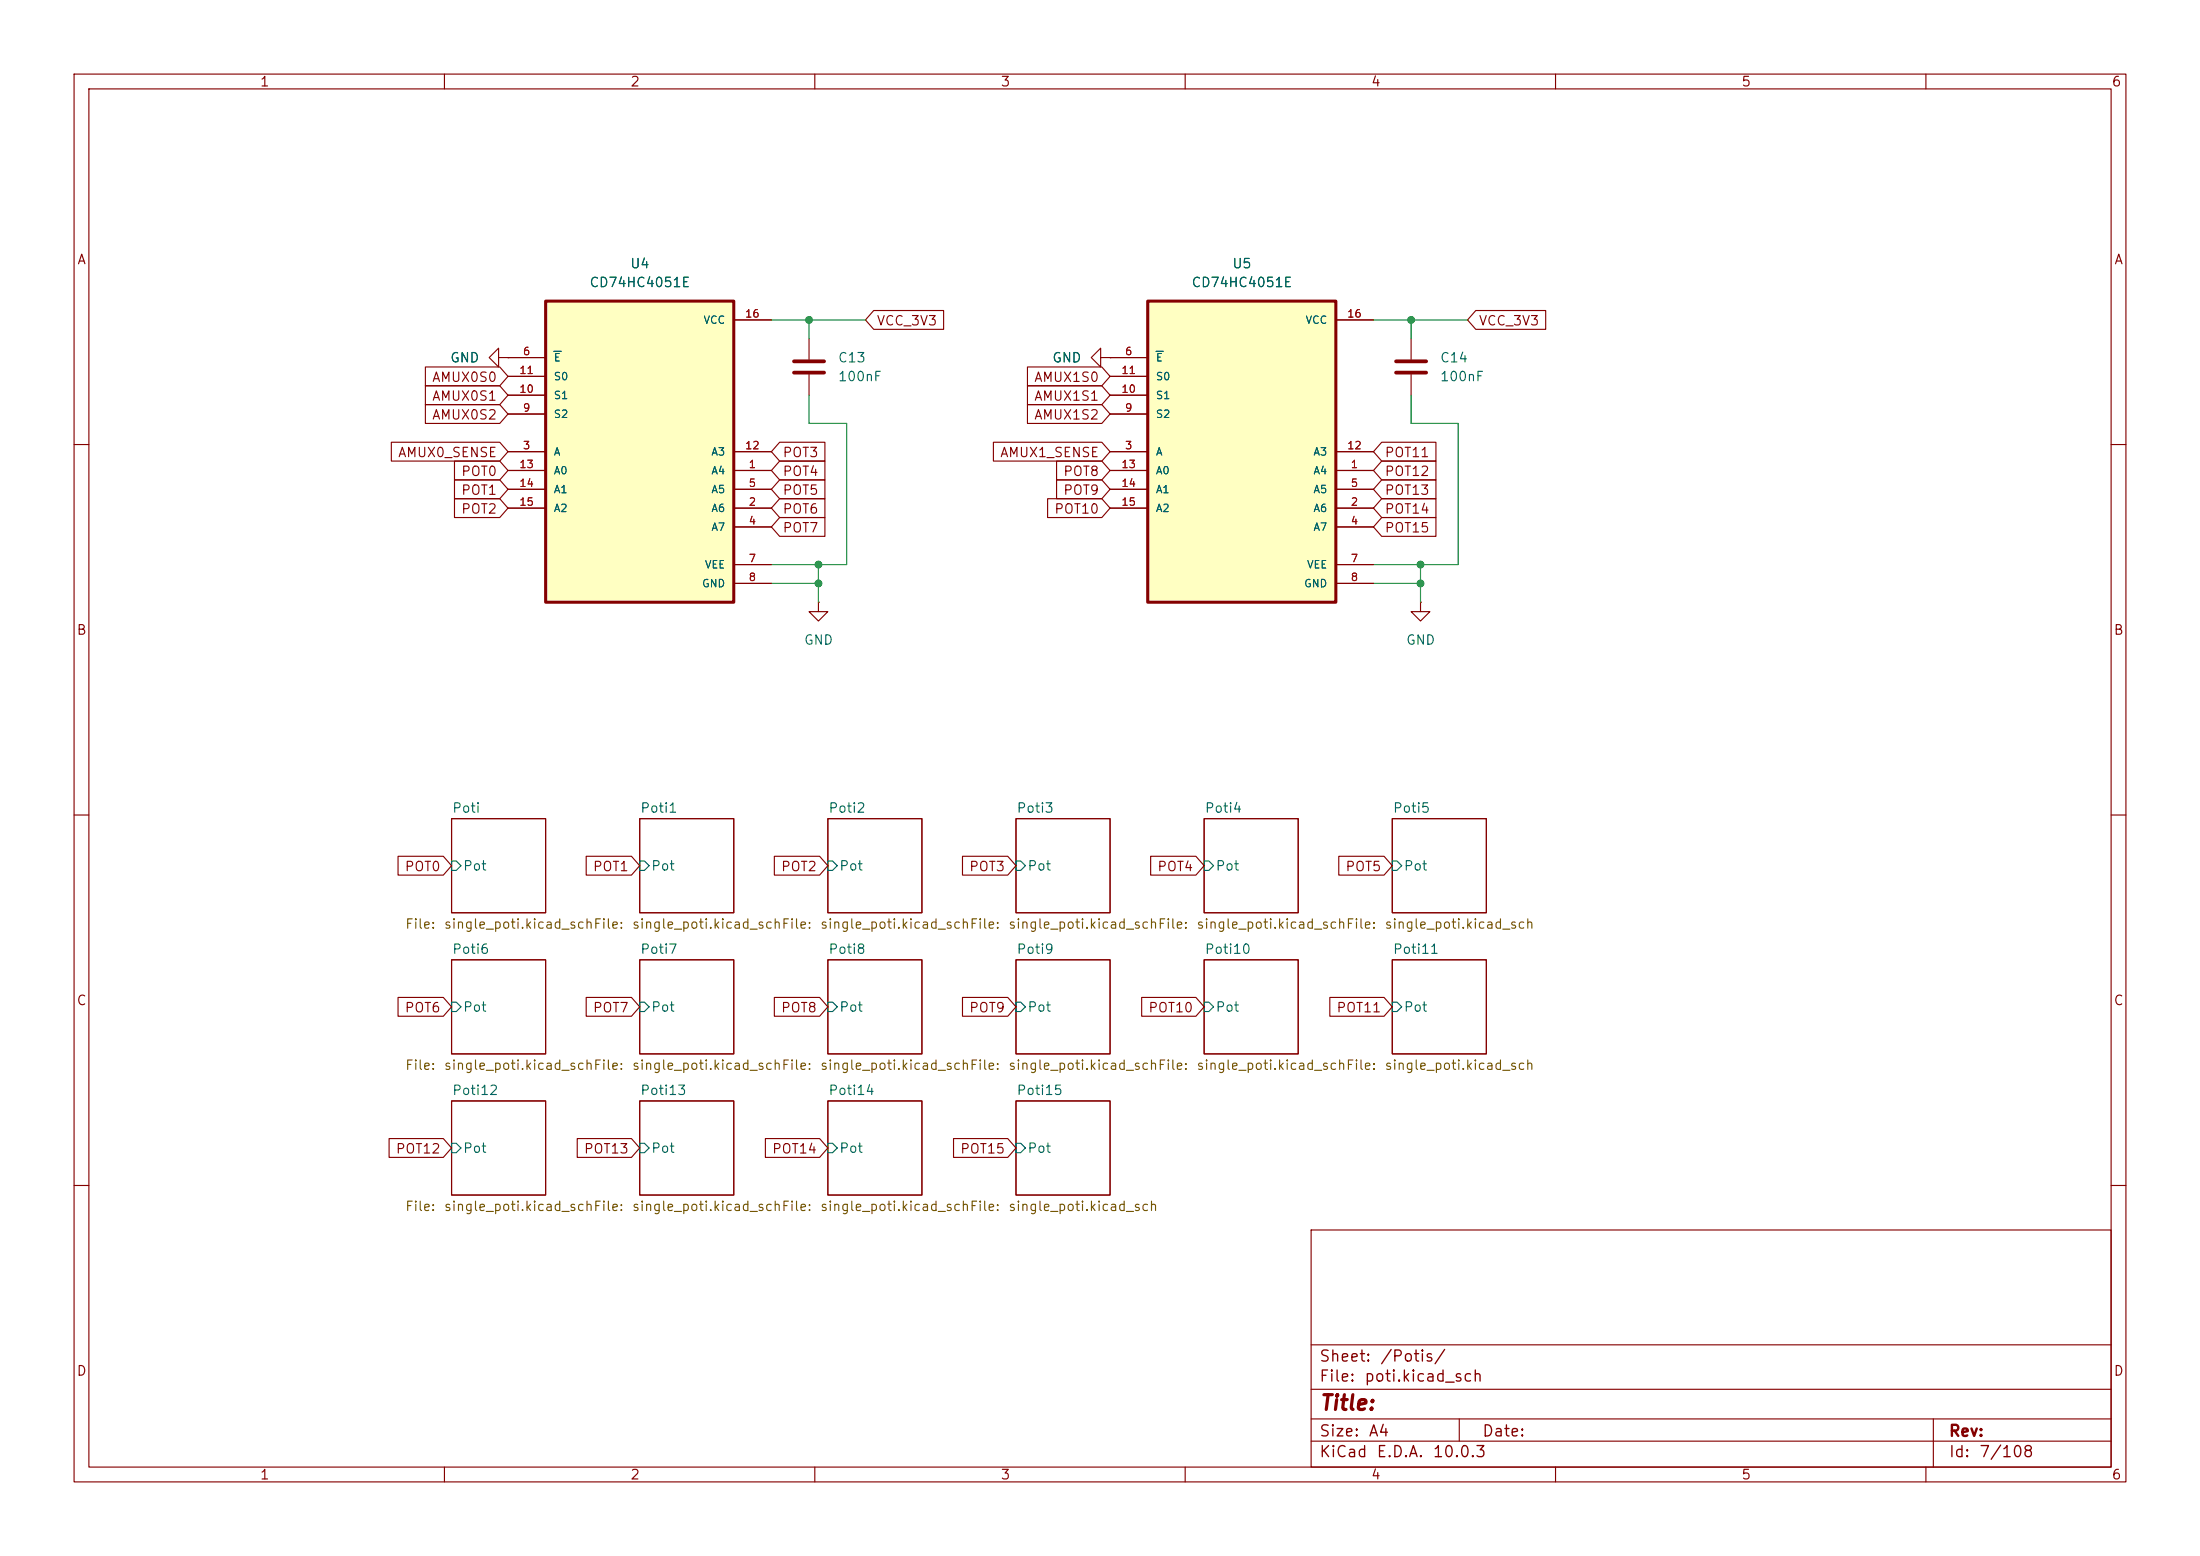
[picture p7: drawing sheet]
(kicad_sch
 (version 20260306)
 (generator "eeschema")
 (generator_version "10.0")
 (paper "A4")
 (lib_symbols
  (symbol "CD74HC4051E:CD74HC4051E"
   (pin_names
    (offset 1.016)) (exclude_from_sim no) (in_bom yes) (on_board yes)
   (in_pos_files yes)
   (duplicate_pin_numbers_are_jumpers no)
   (property "Reference" "U" (at -12.7 21.32 0) (show_name no) (do_not_autoplace no) (effects (font (size 1.27 1.27)) (justify left bottom)))
   (property "Value" "CD74HC4051E" (at -12.7 -24.32 0) (show_name no) (do_not_autoplace no) (effects (font (size 1.27 1.27)) (justify left bottom)))
   (property "Footprint" "CD74HC4051E:DIP794W45P254L1969H508Q16" (at 0 0 0) (show_name no) (do_not_autoplace no) (hide yes) (effects (font (size 1.27 1.27)) (justify bottom)))
   (property "Datasheet" "" (at 0 0 0) (show_name no) (do_not_autoplace no) (hide yes) (effects (font (size 1.27 1.27))))
   (property "Description" "5-V, 8:1, 1-channel analog mutliplexer" (at 0 0 0) (show_name no) (do_not_autoplace no) (hide yes) (effects (font (size 1.27 1.27)) (justify bottom)))
   (property "MF" "Texas Instruments" (at 0 0 0) (show_name no) (do_not_autoplace no) (hide yes) (effects (font (size 1.27 1.27)) (justify bottom)))
   (property "Package" "PDIP-16 Texas Instruments" (at 0 0 0) (show_name no) (do_not_autoplace no) (hide yes) (effects (font (size 1.27 1.27)) (justify bottom)))
   (property "Price" "None" (at 0 0 0) (show_name no) (do_not_autoplace no) (hide yes) (effects (font (size 1.27 1.27)) (justify bottom)))
   (property "SnapEDA_Link" "https://www.snapeda.com/parts/CD74HC4051E/Texas+Instruments/view-part/?ref=snap" (at 0 0 0) (show_name no) (do_not_autoplace no) (hide yes) (effects (font (size 1.27 1.27)) (justify bottom)))
   (property "MP" "CD74HC4051E" (at 0 0 0) (show_name no) (do_not_autoplace no) (hide yes) (effects (font (size 1.27 1.27)) (justify bottom)))
   (property "Availability" "In Stock" (at 0 0 0) (show_name no) (do_not_autoplace no) (hide yes) (effects (font (size 1.27 1.27)) (justify bottom)))
   (property "Check_prices" "https://www.snapeda.com/parts/CD74HC4051E/Texas+Instruments/view-part/?ref=eda" (at 0 0 0) (show_name no) (do_not_autoplace no) (hide yes) (effects (font (size 1.27 1.27)) (justify bottom)))
   (symbol "CD74HC4051E_0_0"
    (rectangle (start -12.7 -20.32) (end 12.7 20.32) (stroke (width 0.41) (type default)) (fill (type background)))
    (pin bidirectional line (at 17.78 -2.54 180) (length 5.08) (name "A4" (effects (font (size 1.016 1.016)))) (number "1" (effects (font (size 1.016 1.016)))))
    (pin bidirectional line (at 17.78 -7.62 180) (length 5.08) (name "A6" (effects (font (size 1.016 1.016)))) (number "2" (effects (font (size 1.016 1.016)))))
    (pin bidirectional line (at -17.78 0 0) (length 5.08) (name "A" (effects (font (size 1.016 1.016)))) (number "3" (effects (font (size 1.016 1.016)))))
    (pin bidirectional line (at 17.78 -10.16 180) (length 5.08) (name "A7" (effects (font (size 1.016 1.016)))) (number "4" (effects (font (size 1.016 1.016)))))
    (pin bidirectional line (at 17.78 -5.08 180) (length 5.08) (name "A5" (effects (font (size 1.016 1.016)))) (number "5" (effects (font (size 1.016 1.016)))))
    (pin input line (at -17.78 12.7 0) (length 5.08) (name "~{E}" (effects (font (size 1.016 1.016)))) (number "6" (effects (font (size 1.016 1.016)))))
    (pin power_in line (at 17.78 -15.24 180) (length 5.08) (name "VEE" (effects (font (size 1.016 1.016)))) (number "7" (effects (font (size 1.016 1.016)))))
    (pin power_in line (at 17.78 -17.78 180) (length 5.08) (name "GND" (effects (font (size 1.016 1.016)))) (number "8" (effects (font (size 1.016 1.016)))))
    (pin input line (at -17.78 5.08 0) (length 5.08) (name "S2" (effects (font (size 1.016 1.016)))) (number "9" (effects (font (size 1.016 1.016)))))
    (pin input line (at -17.78 7.62 0) (length 5.08) (name "S1" (effects (font (size 1.016 1.016)))) (number "10" (effects (font (size 1.016 1.016)))))
    (pin input line (at -17.78 10.16 0) (length 5.08) (name "S0" (effects (font (size 1.016 1.016)))) (number "11" (effects (font (size 1.016 1.016)))))
    (pin bidirectional line (at 17.78 0 180) (length 5.08) (name "A3" (effects (font (size 1.016 1.016)))) (number "12" (effects (font (size 1.016 1.016)))))
    (pin bidirectional line (at -17.78 -2.54 0) (length 5.08) (name "A0" (effects (font (size 1.016 1.016)))) (number "13" (effects (font (size 1.016 1.016)))))
    (pin bidirectional line (at -17.78 -5.08 0) (length 5.08) (name "A1" (effects (font (size 1.016 1.016)))) (number "14" (effects (font (size 1.016 1.016)))))
    (pin bidirectional line (at -17.78 -7.62 0) (length 5.08) (name "A2" (effects (font (size 1.016 1.016)))) (number "15" (effects (font (size 1.016 1.016)))))
    (pin power_in line (at 17.78 17.78 180) (length 5.08) (name "VCC" (effects (font (size 1.016 1.016)))) (number "16" (effects (font (size 1.016 1.016))))))
   (embedded_fonts no))
  (symbol "Device:C"
   (pin_numbers (hide yes))
   (pin_names
    (offset 0.254)) (exclude_from_sim no) (in_bom yes) (on_board yes)
   (in_pos_files yes)
   (duplicate_pin_numbers_are_jumpers no)
   (property "Reference" "C" (at 0.635 2.54 0) (show_name no) (do_not_autoplace no) (effects (font (size 1.27 1.27)) (justify left)))
   (property "Value" "C" (at 0.635 -2.54 0) (show_name no) (do_not_autoplace no) (effects (font (size 1.27 1.27)) (justify left)))
   (property "Footprint" "" (at 0.9652 -3.81 0) (show_name no) (do_not_autoplace no) (hide yes) (effects (font (size 1.27 1.27))))
   (property "Datasheet" "" (at 0 0 0) (show_name no) (do_not_autoplace no) (hide yes) (effects (font (size 1.27 1.27))))
   (property "Description" "Unpolarized capacitor" (at 0 0 0) (show_name no) (do_not_autoplace no) (hide yes) (effects (font (size 1.27 1.27))))
   (symbol "C_0_1"
    (polyline (pts (xy -2.032 0.762) (xy 2.032 0.762)) (stroke (width 0.508) (type default)) (fill (type none)))
    (polyline (pts (xy -2.032 -0.762) (xy 2.032 -0.762)) (stroke (width 0.508) (type default)) (fill (type none))))
   (symbol "C_1_1"
    (pin passive line (at 0 3.81 270) (length 2.794) (name "" (effects (font (size 1.27 1.27)))) (number "1" (effects (font (size 1.27 1.27)))))
    (pin passive line (at 0 -3.81 90) (length 2.794) (name "" (effects (font (size 1.27 1.27)))) (number "2" (effects (font (size 1.27 1.27))))))
   (embedded_fonts no))
  (symbol "power:GND"
   (power global)
   (pin_numbers (hide yes))
   (pin_names
    (offset 0) (hide yes)) (exclude_from_sim no) (in_bom yes) (on_board yes)
   (in_pos_files yes)
   (duplicate_pin_numbers_are_jumpers no)
   (property "Reference" "#PWR" (at 0 -6.35 0) (show_name no) (do_not_autoplace no) (hide yes) (effects (font (size 1.27 1.27))))
   (property "Value" "GND" (at 0 -3.81 0) (show_name no) (do_not_autoplace no) (effects (font (size 1.27 1.27))))
   (property "Footprint" "" (at 0 0 0) (show_name no) (do_not_autoplace no) (hide yes) (effects (font (size 1.27 1.27))))
   (property "Datasheet" "" (at 0 0 0) (show_name no) (do_not_autoplace no) (hide yes) (effects (font (size 1.27 1.27))))
   (property "Description" "Power symbol creates a global label with name \"GND\" , ground" (at 0 0 0) (show_name no) (do_not_autoplace no) (hide yes) (effects (font (size 1.27 1.27))))
   (symbol "GND_0_1"
    (polyline (pts (xy 0 0) (xy 0 -1.27) (xy 1.27 -1.27) (xy 0 -2.54) (xy -1.27 -1.27) (xy 0 -1.27)) (stroke (width 0) (type default)) (fill (type none))))
   (symbol "GND_1_1"
    (pin power_in line (at 0 0 270) (length 0) (name "" (effects (font (size 1.27 1.27)))) (number "1" (effects (font (size 1.27 1.27))))))
   (embedded_fonts no)))
 (junction
  (at 190.5 43.18)
  (diameter 0)
  (color 0 0 0 0))
 (junction
  (at 110.49 78.74)
  (diameter 0)
  (color 0 0 0 0))
 (junction
  (at 191.77 76.2)
  (diameter 0)
  (color 0 0 0 0))
 (junction
  (at 109.22 43.18)
  (diameter 0)
  (color 0 0 0 0))
 (junction
  (at 110.49 76.2)
  (diameter 0)
  (color 0 0 0 0))
 (junction
  (at 191.77 78.74)
  (diameter 0)
  (color 0 0 0 0))
 (wire
  (pts (xy 110.49 81.28) (xy 110.49 78.74))
  (stroke (width 0) (type default)))
 (wire
  (pts (xy 190.5 43.18) (xy 190.5 45.72))
  (stroke (width 0) (type default)))
 (wire
  (pts (xy 109.22 57.15) (xy 114.3 57.15))
  (stroke (width 0) (type default)))
 (wire
  (pts (xy 198.12 43.18) (xy 190.5 43.18))
  (stroke (width 0) (type default)))
 (wire
  (pts (xy 190.5 53.34) (xy 190.5 57.15))
  (stroke (width 0) (type default)))
 (wire
  (pts (xy 185.42 78.74) (xy 191.77 78.74))
  (stroke (width 0) (type default)))
 (wire
  (pts (xy 110.49 78.74) (xy 110.49 76.2))
  (stroke (width 0) (type default)))
 (wire
  (pts (xy 116.84 43.18) (xy 109.22 43.18))
  (stroke (width 0) (type default)))
 (wire
  (pts (xy 190.5 43.18) (xy 185.42 43.18))
  (stroke (width 0) (type default)))
 (wire
  (pts (xy 110.49 76.2) (xy 114.3 76.2))
  (stroke (width 0) (type default)))
 (wire
  (pts (xy 109.22 43.18) (xy 104.14 43.18))
  (stroke (width 0) (type default)))
 (wire
  (pts (xy 185.42 76.2) (xy 191.77 76.2))
  (stroke (width 0) (type default)))
 (wire
  (pts (xy 196.85 76.2) (xy 191.77 76.2))
  (stroke (width 0) (type default)))
 (wire
  (pts (xy 190.5 57.15) (xy 196.85 57.15))
  (stroke (width 0) (type default)))
 (wire
  (pts (xy 191.77 78.74) (xy 191.77 76.2))
  (stroke (width 0) (type default)))
 (wire
  (pts (xy 196.85 57.15) (xy 196.85 76.2))
  (stroke (width 0) (type default)))
 (wire
  (pts (xy 104.14 76.2) (xy 110.49 76.2))
  (stroke (width 0) (type default)))
 (wire
  (pts (xy 104.14 78.74) (xy 110.49 78.74))
  (stroke (width 0) (type default)))
 (wire
  (pts (xy 191.77 81.28) (xy 191.77 78.74))
  (stroke (width 0) (type default)))
 (wire
  (pts (xy 109.22 53.34) (xy 109.22 57.15))
  (stroke (width 0) (type default)))
 (wire
  (pts (xy 109.22 45.72) (xy 109.22 43.18))
  (stroke (width 0) (type default)))
 (wire
  (pts (xy 114.3 57.15) (xy 114.3 76.2))
  (stroke (width 0) (type default)))
 (global_label "POT14"
  (shape input)
  (at 185.42 68.58 0)
  (fields_autoplaced yes)
  (effects (font (size 1.27 1.27)) (justify left))
  (property "Intersheetrefs" "${INTERSHEET_REFS}" (at 194.3923 68.58 0) (hide yes) (show_name no) (do_not_autoplace no) (effects (font (size 1.27 1.27)) (justify left))))
 (global_label "POT6"
  (shape input)
  (at 104.14 68.58 0)
  (fields_autoplaced yes)
  (effects (font (size 1.27 1.27)) (justify left))
  (property "Intersheetrefs" "${INTERSHEET_REFS}" (at 111.9028 68.58 0) (hide yes) (show_name no) (do_not_autoplace no) (effects (font (size 1.27 1.27)) (justify left))))
 (global_label "POT8"
  (shape input)
  (at 111.76 135.89 180)
  (fields_autoplaced yes)
  (effects (font (size 1.27 1.27)) (justify right))
  (property "Intersheetrefs" "${INTERSHEET_REFS}" (at 103.9972 135.89 0) (hide yes) (show_name no) (do_not_autoplace no) (effects (font (size 1.27 1.27)) (justify right))))
 (global_label "POT14"
  (shape input)
  (at 111.76 154.94 180)
  (fields_autoplaced yes)
  (effects (font (size 1.27 1.27)) (justify right))
  (property "Intersheetrefs" "${INTERSHEET_REFS}" (at 102.7877 154.94 0) (hide yes) (show_name no) (do_not_autoplace no) (effects (font (size 1.27 1.27)) (justify right))))
 (global_label "POT7"
  (shape input)
  (at 86.36 135.89 180)
  (fields_autoplaced yes)
  (effects (font (size 1.27 1.27)) (justify right))
  (property "Intersheetrefs" "${INTERSHEET_REFS}" (at 78.5972 135.89 0) (hide yes) (show_name no) (do_not_autoplace no) (effects (font (size 1.27 1.27)) (justify right))))
 (global_label "POT3"
  (shape input)
  (at 137.16 116.84 180)
  (fields_autoplaced yes)
  (effects (font (size 1.27 1.27)) (justify right))
  (property "Intersheetrefs" "${INTERSHEET_REFS}" (at 129.3972 116.84 0) (hide yes) (show_name no) (do_not_autoplace no) (effects (font (size 1.27 1.27)) (justify right))))
 (global_label "POT0"
  (shape input)
  (at 68.58 63.5 180)
  (fields_autoplaced yes)
  (effects (font (size 1.27 1.27)) (justify right))
  (property "Intersheetrefs" "${INTERSHEET_REFS}" (at 60.8172 63.5 0) (hide yes) (show_name no) (do_not_autoplace no) (effects (font (size 1.27 1.27)) (justify right))))
 (global_label "POT7"
  (shape input)
  (at 104.14 71.12 0)
  (fields_autoplaced yes)
  (effects (font (size 1.27 1.27)) (justify left))
  (property "Intersheetrefs" "${INTERSHEET_REFS}" (at 111.9028 71.12 0) (hide yes) (show_name no) (do_not_autoplace no) (effects (font (size 1.27 1.27)) (justify left))))
 (global_label "POT10"
  (shape input)
  (at 149.86 68.58 180)
  (fields_autoplaced yes)
  (effects (font (size 1.27 1.27)) (justify right))
  (property "Intersheetrefs" "${INTERSHEET_REFS}" (at 140.8877 68.58 0) (hide yes) (show_name no) (do_not_autoplace no) (effects (font (size 1.27 1.27)) (justify right))))
 (global_label "POT15"
  (shape input)
  (at 185.42 71.12 0)
  (fields_autoplaced yes)
  (effects (font (size 1.27 1.27)) (justify left))
  (property "Intersheetrefs" "${INTERSHEET_REFS}" (at 194.3923 71.12 0) (hide yes) (show_name no) (do_not_autoplace no) (effects (font (size 1.27 1.27)) (justify left))))
 (global_label "AMUX1S1"
  (shape input)
  (at 149.86 53.34 180)
  (fields_autoplaced yes)
  (effects (font (size 1.27 1.27)) (justify right))
  (property "Intersheetrefs" "${INTERSHEET_REFS}" (at 138.1663 53.34 0) (hide yes) (show_name no) (do_not_autoplace no) (effects (font (size 1.27 1.27)) (justify right))))
 (global_label "AMUX1S0"
  (shape input)
  (at 149.86 50.8 180)
  (fields_autoplaced yes)
  (effects (font (size 1.27 1.27)) (justify right))
  (property "Intersheetrefs" "${INTERSHEET_REFS}" (at 138.1663 50.8 0) (hide yes) (show_name no) (do_not_autoplace no) (effects (font (size 1.27 1.27)) (justify right))))
 (global_label "POT3"
  (shape input)
  (at 104.14 60.96 0)
  (fields_autoplaced yes)
  (effects (font (size 1.27 1.27)) (justify left))
  (property "Intersheetrefs" "${INTERSHEET_REFS}" (at 111.9028 60.96 0) (hide yes) (show_name no) (do_not_autoplace no) (effects (font (size 1.27 1.27)) (justify left))))
 (global_label "POT9"
  (shape input)
  (at 137.16 135.89 180)
  (fields_autoplaced yes)
  (effects (font (size 1.27 1.27)) (justify right))
  (property "Intersheetrefs" "${INTERSHEET_REFS}" (at 129.3972 135.89 0) (hide yes) (show_name no) (do_not_autoplace no) (effects (font (size 1.27 1.27)) (justify right))))
 (global_label "AMUX0S2"
  (shape input)
  (at 68.58 55.88 180)
  (fields_autoplaced yes)
  (effects (font (size 1.27 1.27)) (justify right))
  (property "Intersheetrefs" "${INTERSHEET_REFS}" (at 56.8863 55.88 0) (hide yes) (show_name no) (do_not_autoplace no) (effects (font (size 1.27 1.27)) (justify right))))
 (global_label "POT5"
  (shape input)
  (at 187.96 116.84 180)
  (fields_autoplaced yes)
  (effects (font (size 1.27 1.27)) (justify right))
  (property "Intersheetrefs" "${INTERSHEET_REFS}" (at 180.1972 116.84 0) (hide yes) (show_name no) (do_not_autoplace no) (effects (font (size 1.27 1.27)) (justify right))))
 (global_label "POT10"
  (shape input)
  (at 162.56 135.89 180)
  (fields_autoplaced yes)
  (effects (font (size 1.27 1.27)) (justify right))
  (property "Intersheetrefs" "${INTERSHEET_REFS}" (at 153.5877 135.89 0) (hide yes) (show_name no) (do_not_autoplace no) (effects (font (size 1.27 1.27)) (justify right))))
 (global_label "POT15"
  (shape input)
  (at 137.16 154.94 180)
  (fields_autoplaced yes)
  (effects (font (size 1.27 1.27)) (justify right))
  (property "Intersheetrefs" "${INTERSHEET_REFS}" (at 128.1877 154.94 0) (hide yes) (show_name no) (do_not_autoplace no) (effects (font (size 1.27 1.27)) (justify right))))
 (global_label "AMUX0S0"
  (shape input)
  (at 68.58 50.8 180)
  (fields_autoplaced yes)
  (effects (font (size 1.27 1.27)) (justify right))
  (property "Intersheetrefs" "${INTERSHEET_REFS}" (at 56.8863 50.8 0) (hide yes) (show_name no) (do_not_autoplace no) (effects (font (size 1.27 1.27)) (justify right))))
 (global_label "POT1"
  (shape input)
  (at 68.58 66.04 180)
  (fields_autoplaced yes)
  (effects (font (size 1.27 1.27)) (justify right))
  (property "Intersheetrefs" "${INTERSHEET_REFS}" (at 60.8172 66.04 0) (hide yes) (show_name no) (do_not_autoplace no) (effects (font (size 1.27 1.27)) (justify right))))
 (global_label "AMUX1S2"
  (shape input)
  (at 149.86 55.88 180)
  (fields_autoplaced yes)
  (effects (font (size 1.27 1.27)) (justify right))
  (property "Intersheetrefs" "${INTERSHEET_REFS}" (at 138.1663 55.88 0) (hide yes) (show_name no) (do_not_autoplace no) (effects (font (size 1.27 1.27)) (justify right))))
 (global_label "POT1"
  (shape input)
  (at 86.36 116.84 180)
  (fields_autoplaced yes)
  (effects (font (size 1.27 1.27)) (justify right))
  (property "Intersheetrefs" "${INTERSHEET_REFS}" (at 78.5972 116.84 0) (hide yes) (show_name no) (do_not_autoplace no) (effects (font (size 1.27 1.27)) (justify right))))
 (global_label "VCC_3V3"
  (shape input)
  (at 198.12 43.18 0)
  (fields_autoplaced yes)
  (effects (font (size 1.27 1.27)) (justify left))
  (property "Intersheetrefs" "${INTERSHEET_REFS}" (at 209.209 43.18 0) (hide yes) (show_name no) (do_not_autoplace no) (effects (font (size 1.27 1.27)) (justify left))))
 (global_label "POT13"
  (shape input)
  (at 185.42 66.04 0)
  (fields_autoplaced yes)
  (effects (font (size 1.27 1.27)) (justify left))
  (property "Intersheetrefs" "${INTERSHEET_REFS}" (at 194.3923 66.04 0) (hide yes) (show_name no) (do_not_autoplace no) (effects (font (size 1.27 1.27)) (justify left))))
 (global_label "POT12"
  (shape input)
  (at 185.42 63.5 0)
  (fields_autoplaced yes)
  (effects (font (size 1.27 1.27)) (justify left))
  (property "Intersheetrefs" "${INTERSHEET_REFS}" (at 194.3923 63.5 0) (hide yes) (show_name no) (do_not_autoplace no) (effects (font (size 1.27 1.27)) (justify left))))
 (global_label "POT2"
  (shape input)
  (at 111.76 116.84 180)
  (fields_autoplaced yes)
  (effects (font (size 1.27 1.27)) (justify right))
  (property "Intersheetrefs" "${INTERSHEET_REFS}" (at 103.9972 116.84 0) (hide yes) (show_name no) (do_not_autoplace no) (effects (font (size 1.27 1.27)) (justify right))))
 (global_label "AMUX0_SENSE"
  (shape input)
  (at 68.58 60.96 180)
  (fields_autoplaced yes)
  (effects (font (size 1.27 1.27)) (justify right))
  (property "Intersheetrefs" "${INTERSHEET_REFS}" (at 52.2902 60.96 0) (hide yes) (show_name no) (do_not_autoplace no) (effects (font (size 1.27 1.27)) (justify right))))
 (global_label "AMUX0S1"
  (shape input)
  (at 68.58 53.34 180)
  (fields_autoplaced yes)
  (effects (font (size 1.27 1.27)) (justify right))
  (property "Intersheetrefs" "${INTERSHEET_REFS}" (at 56.8863 53.34 0) (hide yes) (show_name no) (do_not_autoplace no) (effects (font (size 1.27 1.27)) (justify right))))
 (global_label "POT4"
  (shape input)
  (at 104.14 63.5 0)
  (fields_autoplaced yes)
  (effects (font (size 1.27 1.27)) (justify left))
  (property "Intersheetrefs" "${INTERSHEET_REFS}" (at 111.9028 63.5 0) (hide yes) (show_name no) (do_not_autoplace no) (effects (font (size 1.27 1.27)) (justify left))))
 (global_label "POT0"
  (shape input)
  (at 60.96 116.84 180)
  (fields_autoplaced yes)
  (effects (font (size 1.27 1.27)) (justify right))
  (property "Intersheetrefs" "${INTERSHEET_REFS}" (at 53.1972 116.84 0) (hide yes) (show_name no) (do_not_autoplace no) (effects (font (size 1.27 1.27)) (justify right))))
 (global_label "VCC_3V3"
  (shape input)
  (at 116.84 43.18 0)
  (fields_autoplaced yes)
  (effects (font (size 1.27 1.27)) (justify left))
  (property "Intersheetrefs" "${INTERSHEET_REFS}" (at 127.929 43.18 0) (hide yes) (show_name no) (do_not_autoplace no) (effects (font (size 1.27 1.27)) (justify left))))
 (global_label "POT9"
  (shape input)
  (at 149.86 66.04 180)
  (fields_autoplaced yes)
  (effects (font (size 1.27 1.27)) (justify right))
  (property "Intersheetrefs" "${INTERSHEET_REFS}" (at 142.0972 66.04 0) (hide yes) (show_name no) (do_not_autoplace no) (effects (font (size 1.27 1.27)) (justify right))))
 (global_label "POT5"
  (shape input)
  (at 104.14 66.04 0)
  (fields_autoplaced yes)
  (effects (font (size 1.27 1.27)) (justify left))
  (property "Intersheetrefs" "${INTERSHEET_REFS}" (at 111.9028 66.04 0) (hide yes) (show_name no) (do_not_autoplace no) (effects (font (size 1.27 1.27)) (justify left))))
 (global_label "POT11"
  (shape input)
  (at 187.96 135.89 180)
  (fields_autoplaced yes)
  (effects (font (size 1.27 1.27)) (justify right))
  (property "Intersheetrefs" "${INTERSHEET_REFS}" (at 178.9877 135.89 0) (hide yes) (show_name no) (do_not_autoplace no) (effects (font (size 1.27 1.27)) (justify right))))
 (global_label "POT4"
  (shape input)
  (at 162.56 116.84 180)
  (fields_autoplaced yes)
  (effects (font (size 1.27 1.27)) (justify right))
  (property "Intersheetrefs" "${INTERSHEET_REFS}" (at 154.7972 116.84 0) (hide yes) (show_name no) (do_not_autoplace no) (effects (font (size 1.27 1.27)) (justify right))))
 (global_label "POT6"
  (shape input)
  (at 60.96 135.89 180)
  (fields_autoplaced yes)
  (effects (font (size 1.27 1.27)) (justify right))
  (property "Intersheetrefs" "${INTERSHEET_REFS}" (at 53.1972 135.89 0) (hide yes) (show_name no) (do_not_autoplace no) (effects (font (size 1.27 1.27)) (justify right))))
 (global_label "POT13"
  (shape input)
  (at 86.36 154.94 180)
  (fields_autoplaced yes)
  (effects (font (size 1.27 1.27)) (justify right))
  (property "Intersheetrefs" "${INTERSHEET_REFS}" (at 77.3877 154.94 0) (hide yes) (show_name no) (do_not_autoplace no) (effects (font (size 1.27 1.27)) (justify right))))
 (global_label "POT2"
  (shape input)
  (at 68.58 68.58 180)
  (fields_autoplaced yes)
  (effects (font (size 1.27 1.27)) (justify right))
  (property "Intersheetrefs" "${INTERSHEET_REFS}" (at 60.8172 68.58 0) (hide yes) (show_name no) (do_not_autoplace no) (effects (font (size 1.27 1.27)) (justify right))))
 (global_label "AMUX1_SENSE"
  (shape input)
  (at 149.86 60.96 180)
  (fields_autoplaced yes)
  (effects (font (size 1.27 1.27)) (justify right))
  (property "Intersheetrefs" "${INTERSHEET_REFS}" (at 133.5702 60.96 0) (hide yes) (show_name no) (do_not_autoplace no) (effects (font (size 1.27 1.27)) (justify right))))
 (global_label "POT12"
  (shape input)
  (at 60.96 154.94 180)
  (fields_autoplaced yes)
  (effects (font (size 1.27 1.27)) (justify right))
  (property "Intersheetrefs" "${INTERSHEET_REFS}" (at 51.9877 154.94 0) (hide yes) (show_name no) (do_not_autoplace no) (effects (font (size 1.27 1.27)) (justify right))))
 (global_label "POT11"
  (shape input)
  (at 185.42 60.96 0)
  (fields_autoplaced yes)
  (effects (font (size 1.27 1.27)) (justify left))
  (property "Intersheetrefs" "${INTERSHEET_REFS}" (at 194.3923 60.96 0) (hide yes) (show_name no) (do_not_autoplace no) (effects (font (size 1.27 1.27)) (justify left))))
 (global_label "POT8"
  (shape input)
  (at 149.86 63.5 180)
  (fields_autoplaced yes)
  (effects (font (size 1.27 1.27)) (justify right))
  (property "Intersheetrefs" "${INTERSHEET_REFS}" (at 142.0972 63.5 0) (hide yes) (show_name no) (do_not_autoplace no) (effects (font (size 1.27 1.27)) (justify right))))
 (symbol
  (lib_id "power:GND")
  (at 191.77 81.28 0)
  (unit 1)
  (body_style 1)
  (exclude_from_sim no)
  (in_bom yes)
  (on_board yes)
  (in_pos_files yes)
  (dnp no)
  (fields_autoplaced yes)
  (property "Reference" "#PWR028" (at 191.77 87.63 0) (hide yes) (show_name no) (do_not_autoplace no) (effects (font (size 1.27 1.27))))
  (property "Value" "GND" (at 191.77 86.36 0) (show_name no) (do_not_autoplace no) (effects (font (size 1.27 1.27))))
  (property "Footprint" "" (at 191.77 81.28 0) (hide yes) (show_name no) (do_not_autoplace no) (effects (font (size 1.27 1.27))))
  (property "Datasheet" "" (at 191.77 81.28 0) (hide yes) (show_name no) (do_not_autoplace no) (effects (font (size 1.27 1.27))))
  (property "Description" "Power symbol creates a global label with name \"GND\" , ground" (at 191.77 81.28 0) (hide yes) (show_name no) (do_not_autoplace no) (effects (font (size 1.27 1.27))))
  (pin "1"))
 (symbol
  (lib_id "power:GND")
  (at 68.58 48.26 270)
  (unit 1)
  (body_style 1)
  (exclude_from_sim no)
  (in_bom yes)
  (on_board yes)
  (in_pos_files yes)
  (dnp no)
  (fields_autoplaced yes)
  (property "Reference" "#PWR029" (at 62.23 48.26 0) (hide yes) (show_name no) (do_not_autoplace no) (effects (font (size 1.27 1.27))))
  (property "Value" "GND" (at 64.77 48.2599 90) (show_name no) (do_not_autoplace no) (effects (font (size 1.27 1.27)) (justify right)))
  (property "Footprint" "" (at 68.58 48.26 0) (hide yes) (show_name no) (do_not_autoplace no) (effects (font (size 1.27 1.27))))
  (property "Datasheet" "" (at 68.58 48.26 0) (hide yes) (show_name no) (do_not_autoplace no) (effects (font (size 1.27 1.27))))
  (property "Description" "Power symbol creates a global label with name \"GND\" , ground" (at 68.58 48.26 0) (hide yes) (show_name no) (do_not_autoplace no) (effects (font (size 1.27 1.27))))
  (pin "1"))
 (symbol
  (lib_id "power:GND")
  (at 149.86 48.26 270)
  (unit 1)
  (body_style 1)
  (exclude_from_sim no)
  (in_bom yes)
  (on_board yes)
  (in_pos_files yes)
  (dnp no)
  (fields_autoplaced yes)
  (property "Reference" "#PWR030" (at 143.51 48.26 0) (hide yes) (show_name no) (do_not_autoplace no) (effects (font (size 1.27 1.27))))
  (property "Value" "GND" (at 146.05 48.2599 90) (show_name no) (do_not_autoplace no) (effects (font (size 1.27 1.27)) (justify right)))
  (property "Footprint" "" (at 149.86 48.26 0) (hide yes) (show_name no) (do_not_autoplace no) (effects (font (size 1.27 1.27))))
  (property "Datasheet" "" (at 149.86 48.26 0) (hide yes) (show_name no) (do_not_autoplace no) (effects (font (size 1.27 1.27))))
  (property "Description" "Power symbol creates a global label with name \"GND\" , ground" (at 149.86 48.26 0) (hide yes) (show_name no) (do_not_autoplace no) (effects (font (size 1.27 1.27))))
  (pin "1"))
 (symbol
  (lib_id "Device:C")
  (at 109.22 49.53 0)
  (unit 1)
  (body_style 1)
  (exclude_from_sim no)
  (in_bom yes)
  (on_board yes)
  (in_pos_files yes)
  (dnp no)
  (fields_autoplaced yes)
  (property "Reference" "C13" (at 113.03 48.2599 0) (show_name no) (do_not_autoplace no) (effects (font (size 1.27 1.27)) (justify left)))
  (property "Value" "100nF" (at 113.03 50.7999 0) (show_name no) (do_not_autoplace no) (effects (font (size 1.27 1.27)) (justify left)))
  (property "Footprint" "Capacitor_SMD:C_0603_1608Metric" (at 110.1852 53.34 0) (hide yes) (show_name no) (do_not_autoplace no) (effects (font (size 1.27 1.27))))
  (property "Datasheet" "" (at 109.22 49.53 0) (hide yes) (show_name no) (do_not_autoplace no) (effects (font (size 1.27 1.27))))
  (property "Description" "Unpolarized capacitor" (at 109.22 49.53 0) (hide yes) (show_name no) (do_not_autoplace no) (effects (font (size 1.27 1.27))))
  (pin "2")
  (pin "1"))
 (symbol
  (lib_id "CD74HC4051E:CD74HC4051E")
  (at 86.36 60.96 0)
  (unit 1)
  (body_style 1)
  (exclude_from_sim no)
  (in_bom yes)
  (on_board yes)
  (in_pos_files yes)
  (dnp no)
  (fields_autoplaced yes)
  (property "Reference" "U4" (at 86.36 35.56 0) (show_name no) (do_not_autoplace no) (effects (font (size 1.27 1.27))))
  (property "Value" "CD74HC4051E" (at 86.36 38.1 0) (show_name no) (do_not_autoplace no) (effects (font (size 1.27 1.27))))
  (property "Footprint" "CD74HC4051E:DIP794W45P254L1969H508Q16" (at 86.36 60.96 0) (hide yes) (show_name no) (do_not_autoplace no) (effects (font (size 1.27 1.27)) (justify bottom)))
  (property "Datasheet" "" (at 86.36 60.96 0) (hide yes) (show_name no) (do_not_autoplace no) (effects (font (size 1.27 1.27))))
  (property "Description" "5-V, 8:1, 1-channel analog mutliplexer" (at 86.36 60.96 0) (hide yes) (show_name no) (do_not_autoplace no) (effects (font (size 1.27 1.27)) (justify bottom)))
  (property "MF" "Texas Instruments" (at 86.36 60.96 0) (hide yes) (show_name no) (do_not_autoplace no) (effects (font (size 1.27 1.27)) (justify bottom)))
  (property "Package" "PDIP-16 Texas Instruments" (at 86.36 60.96 0) (hide yes) (show_name no) (do_not_autoplace no) (effects (font (size 1.27 1.27)) (justify bottom)))
  (property "Price" "None" (at 86.36 60.96 0) (hide yes) (show_name no) (do_not_autoplace no) (effects (font (size 1.27 1.27)) (justify bottom)))
  (property "SnapEDA_Link" "https://www.snapeda.com/parts/CD74HC4051E/Texas+Instruments/view-part/?ref=snap" (at 86.36 60.96 0) (hide yes) (show_name no) (do_not_autoplace no) (effects (font (size 1.27 1.27)) (justify bottom)))
  (property "MP" "CD74HC4051E" (at 86.36 60.96 0) (hide yes) (show_name no) (do_not_autoplace no) (effects (font (size 1.27 1.27)) (justify bottom)))
  (property "Availability" "In Stock" (at 86.36 60.96 0) (hide yes) (show_name no) (do_not_autoplace no) (effects (font (size 1.27 1.27)) (justify bottom)))
  (property "Check_prices" "https://www.snapeda.com/parts/CD74HC4051E/Texas+Instruments/view-part/?ref=eda" (at 86.36 60.96 0) (hide yes) (show_name no) (do_not_autoplace no) (effects (font (size 1.27 1.27)) (justify bottom)))
  (pin "3")
  (pin "2")
  (pin "5")
  (pin "1")
  (pin "7")
  (pin "6")
  (pin "4")
  (pin "16")
  (pin "15")
  (pin "8")
  (pin "14")
  (pin "11")
  (pin "9")
  (pin "10")
  (pin "13")
  (pin "12"))
 (symbol
  (lib_id "CD74HC4051E:CD74HC4051E")
  (at 167.64 60.96 0)
  (unit 1)
  (body_style 1)
  (exclude_from_sim no)
  (in_bom yes)
  (on_board yes)
  (in_pos_files yes)
  (dnp no)
  (fields_autoplaced yes)
  (property "Reference" "U5" (at 167.64 35.56 0) (show_name no) (do_not_autoplace no) (effects (font (size 1.27 1.27))))
  (property "Value" "CD74HC4051E" (at 167.64 38.1 0) (show_name no) (do_not_autoplace no) (effects (font (size 1.27 1.27))))
  (property "Footprint" "CD74HC4051E:DIP794W45P254L1969H508Q16" (at 167.64 60.96 0) (hide yes) (show_name no) (do_not_autoplace no) (effects (font (size 1.27 1.27)) (justify bottom)))
  (property "Datasheet" "" (at 167.64 60.96 0) (hide yes) (show_name no) (do_not_autoplace no) (effects (font (size 1.27 1.27))))
  (property "Description" "5-V, 8:1, 1-channel analog mutliplexer" (at 167.64 60.96 0) (hide yes) (show_name no) (do_not_autoplace no) (effects (font (size 1.27 1.27)) (justify bottom)))
  (property "MF" "Texas Instruments" (at 167.64 60.96 0) (hide yes) (show_name no) (do_not_autoplace no) (effects (font (size 1.27 1.27)) (justify bottom)))
  (property "Package" "PDIP-16 Texas Instruments" (at 167.64 60.96 0) (hide yes) (show_name no) (do_not_autoplace no) (effects (font (size 1.27 1.27)) (justify bottom)))
  (property "Price" "None" (at 167.64 60.96 0) (hide yes) (show_name no) (do_not_autoplace no) (effects (font (size 1.27 1.27)) (justify bottom)))
  (property "SnapEDA_Link" "https://www.snapeda.com/parts/CD74HC4051E/Texas+Instruments/view-part/?ref=snap" (at 167.64 60.96 0) (hide yes) (show_name no) (do_not_autoplace no) (effects (font (size 1.27 1.27)) (justify bottom)))
  (property "MP" "CD74HC4051E" (at 167.64 60.96 0) (hide yes) (show_name no) (do_not_autoplace no) (effects (font (size 1.27 1.27)) (justify bottom)))
  (property "Availability" "In Stock" (at 167.64 60.96 0) (hide yes) (show_name no) (do_not_autoplace no) (effects (font (size 1.27 1.27)) (justify bottom)))
  (property "Check_prices" "https://www.snapeda.com/parts/CD74HC4051E/Texas+Instruments/view-part/?ref=eda" (at 167.64 60.96 0) (hide yes) (show_name no) (do_not_autoplace no) (effects (font (size 1.27 1.27)) (justify bottom)))
  (pin "3")
  (pin "2")
  (pin "5")
  (pin "1")
  (pin "7")
  (pin "6")
  (pin "4")
  (pin "16")
  (pin "15")
  (pin "8")
  (pin "14")
  (pin "11")
  (pin "9")
  (pin "10")
  (pin "13")
  (pin "12"))
 (symbol
  (lib_id "power:GND")
  (at 110.49 81.28 0)
  (unit 1)
  (body_style 1)
  (exclude_from_sim no)
  (in_bom yes)
  (on_board yes)
  (in_pos_files yes)
  (dnp no)
  (fields_autoplaced yes)
  (property "Reference" "#PWR027" (at 110.49 87.63 0) (hide yes) (show_name no) (do_not_autoplace no) (effects (font (size 1.27 1.27))))
  (property "Value" "GND" (at 110.49 86.36 0) (show_name no) (do_not_autoplace no) (effects (font (size 1.27 1.27))))
  (property "Footprint" "" (at 110.49 81.28 0) (hide yes) (show_name no) (do_not_autoplace no) (effects (font (size 1.27 1.27))))
  (property "Datasheet" "" (at 110.49 81.28 0) (hide yes) (show_name no) (do_not_autoplace no) (effects (font (size 1.27 1.27))))
  (property "Description" "Power symbol creates a global label with name \"GND\" , ground" (at 110.49 81.28 0) (hide yes) (show_name no) (do_not_autoplace no) (effects (font (size 1.27 1.27))))
  (pin "1"))
 (symbol
  (lib_id "Device:C")
  (at 190.5 49.53 0)
  (unit 1)
  (body_style 1)
  (exclude_from_sim no)
  (in_bom yes)
  (on_board yes)
  (in_pos_files yes)
  (dnp no)
  (fields_autoplaced yes)
  (property "Reference" "C14" (at 194.31 48.2599 0) (show_name no) (do_not_autoplace no) (effects (font (size 1.27 1.27)) (justify left)))
  (property "Value" "100nF" (at 194.31 50.7999 0) (show_name no) (do_not_autoplace no) (effects (font (size 1.27 1.27)) (justify left)))
  (property "Footprint" "Capacitor_SMD:C_0603_1608Metric" (at 191.4652 53.34 0) (hide yes) (show_name no) (do_not_autoplace no) (effects (font (size 1.27 1.27))))
  (property "Datasheet" "" (at 190.5 49.53 0) (hide yes) (show_name no) (do_not_autoplace no) (effects (font (size 1.27 1.27))))
  (property "Description" "Unpolarized capacitor" (at 190.5 49.53 0) (hide yes) (show_name no) (do_not_autoplace no) (effects (font (size 1.27 1.27))))
  (pin "2")
  (pin "1"))
 (sheet
  (at 86.36 129.54)
  (size 12.7 12.7)
  (exclude_from_sim no)
  (in_bom yes)
  (on_board yes)
  (dnp no)
  (stroke (width 0.1524) (type solid))
  (fill (color 0 0 0 0))
  (property "Sheetname" "Poti7" (at 86.36 128.8284 0) (show_name no) (do_not_autoplace no) (effects (font (size 1.27 1.27)) (justify left bottom)))
  (property "Sheetfile" "single_poti.kicad_sch" (at 80.01 143.002 0) (show_name no) (do_not_autoplace no) (effects (font (size 1.27 1.27)) (justify left top)))
  (pin "Pot" input (at 86.36 135.89 180) (effects (font (size 1.27 1.27)) (justify left))))
 (sheet
  (at 60.96 148.59)
  (size 12.7 12.7)
  (exclude_from_sim no)
  (in_bom yes)
  (on_board yes)
  (dnp no)
  (stroke (width 0.1524) (type solid))
  (fill (color 0 0 0 0))
  (property "Sheetname" "Poti12" (at 60.96 147.8784 0) (show_name no) (do_not_autoplace no) (effects (font (size 1.27 1.27)) (justify left bottom)))
  (property "Sheetfile" "single_poti.kicad_sch" (at 54.61 162.052 0) (show_name no) (do_not_autoplace no) (effects (font (size 1.27 1.27)) (justify left top)))
  (pin "Pot" input (at 60.96 154.94 180) (effects (font (size 1.27 1.27)) (justify left))))
 (sheet
  (at 187.96 129.54)
  (size 12.7 12.7)
  (exclude_from_sim no)
  (in_bom yes)
  (on_board yes)
  (dnp no)
  (stroke (width 0.1524) (type solid))
  (fill (color 0 0 0 0))
  (property "Sheetname" "Poti11" (at 187.96 128.8284 0) (show_name no) (do_not_autoplace no) (effects (font (size 1.27 1.27)) (justify left bottom)))
  (property "Sheetfile" "single_poti.kicad_sch" (at 181.61 143.002 0) (show_name no) (do_not_autoplace no) (effects (font (size 1.27 1.27)) (justify left top)))
  (pin "Pot" input (at 187.96 135.89 180) (effects (font (size 1.27 1.27)) (justify left))))
 (sheet
  (at 137.16 110.49)
  (size 12.7 12.7)
  (exclude_from_sim no)
  (in_bom yes)
  (on_board yes)
  (dnp no)
  (stroke (width 0.1524) (type solid))
  (fill (color 0 0 0 0))
  (property "Sheetname" "Poti3" (at 137.16 109.7784 0) (show_name no) (do_not_autoplace no) (effects (font (size 1.27 1.27)) (justify left bottom)))
  (property "Sheetfile" "single_poti.kicad_sch" (at 130.81 123.952 0) (show_name no) (do_not_autoplace no) (effects (font (size 1.27 1.27)) (justify left top)))
  (pin "Pot" input (at 137.16 116.84 180) (effects (font (size 1.27 1.27)) (justify left))))
 (sheet
  (at 111.76 129.54)
  (size 12.7 12.7)
  (exclude_from_sim no)
  (in_bom yes)
  (on_board yes)
  (dnp no)
  (stroke (width 0.1524) (type solid))
  (fill (color 0 0 0 0))
  (property "Sheetname" "Poti8" (at 111.76 128.8284 0) (show_name no) (do_not_autoplace no) (effects (font (size 1.27 1.27)) (justify left bottom)))
  (property "Sheetfile" "single_poti.kicad_sch" (at 105.41 143.002 0) (show_name no) (do_not_autoplace no) (effects (font (size 1.27 1.27)) (justify left top)))
  (pin "Pot" input (at 111.76 135.89 180) (effects (font (size 1.27 1.27)) (justify left))))
 (sheet
  (at 60.96 110.49)
  (size 12.7 12.7)
  (exclude_from_sim no)
  (in_bom yes)
  (on_board yes)
  (dnp no)
  (stroke (width 0.1524) (type solid))
  (fill (color 0 0 0 0))
  (property "Sheetname" "Poti" (at 60.96 109.7784 0) (show_name no) (do_not_autoplace no) (effects (font (size 1.27 1.27)) (justify left bottom)))
  (property "Sheetfile" "single_poti.kicad_sch" (at 54.61 123.952 0) (show_name no) (do_not_autoplace no) (effects (font (size 1.27 1.27)) (justify left top)))
  (pin "Pot" input (at 60.96 116.84 180) (effects (font (size 1.27 1.27)) (justify left))))
 (sheet
  (at 111.76 148.59)
  (size 12.7 12.7)
  (exclude_from_sim no)
  (in_bom yes)
  (on_board yes)
  (dnp no)
  (stroke (width 0.1524) (type solid))
  (fill (color 0 0 0 0))
  (property "Sheetname" "Poti14" (at 111.76 147.8784 0) (show_name no) (do_not_autoplace no) (effects (font (size 1.27 1.27)) (justify left bottom)))
  (property "Sheetfile" "single_poti.kicad_sch" (at 105.41 162.052 0) (show_name no) (do_not_autoplace no) (effects (font (size 1.27 1.27)) (justify left top)))
  (pin "Pot" input (at 111.76 154.94 180) (effects (font (size 1.27 1.27)) (justify left))))
 (sheet
  (at 162.56 110.49)
  (size 12.7 12.7)
  (exclude_from_sim no)
  (in_bom yes)
  (on_board yes)
  (dnp no)
  (stroke (width 0.1524) (type solid))
  (fill (color 0 0 0 0))
  (property "Sheetname" "Poti4" (at 162.56 109.7784 0) (show_name no) (do_not_autoplace no) (effects (font (size 1.27 1.27)) (justify left bottom)))
  (property "Sheetfile" "single_poti.kicad_sch" (at 156.21 123.952 0) (show_name no) (do_not_autoplace no) (effects (font (size 1.27 1.27)) (justify left top)))
  (pin "Pot" input (at 162.56 116.84 180) (effects (font (size 1.27 1.27)) (justify left))))
 (sheet
  (at 162.56 129.54)
  (size 12.7 12.7)
  (exclude_from_sim no)
  (in_bom yes)
  (on_board yes)
  (dnp no)
  (stroke (width 0.1524) (type solid))
  (fill (color 0 0 0 0))
  (property "Sheetname" "Poti10" (at 162.56 128.8284 0) (show_name no) (do_not_autoplace no) (effects (font (size 1.27 1.27)) (justify left bottom)))
  (property "Sheetfile" "single_poti.kicad_sch" (at 156.21 143.002 0) (show_name no) (do_not_autoplace no) (effects (font (size 1.27 1.27)) (justify left top)))
  (pin "Pot" input (at 162.56 135.89 180) (effects (font (size 1.27 1.27)) (justify left))))
 (sheet
  (at 137.16 129.54)
  (size 12.7 12.7)
  (exclude_from_sim no)
  (in_bom yes)
  (on_board yes)
  (dnp no)
  (stroke (width 0.1524) (type solid))
  (fill (color 0 0 0 0))
  (property "Sheetname" "Poti9" (at 137.16 128.8284 0) (show_name no) (do_not_autoplace no) (effects (font (size 1.27 1.27)) (justify left bottom)))
  (property "Sheetfile" "single_poti.kicad_sch" (at 130.81 143.002 0) (show_name no) (do_not_autoplace no) (effects (font (size 1.27 1.27)) (justify left top)))
  (pin "Pot" input (at 137.16 135.89 180) (effects (font (size 1.27 1.27)) (justify left))))
 (sheet
  (at 111.76 110.49)
  (size 12.7 12.7)
  (exclude_from_sim no)
  (in_bom yes)
  (on_board yes)
  (dnp no)
  (stroke (width 0.1524) (type solid))
  (fill (color 0 0 0 0))
  (property "Sheetname" "Poti2" (at 111.76 109.7784 0) (show_name no) (do_not_autoplace no) (effects (font (size 1.27 1.27)) (justify left bottom)))
  (property "Sheetfile" "single_poti.kicad_sch" (at 105.41 123.952 0) (show_name no) (do_not_autoplace no) (effects (font (size 1.27 1.27)) (justify left top)))
  (pin "Pot" input (at 111.76 116.84 180) (effects (font (size 1.27 1.27)) (justify left))))
 (sheet
  (at 86.36 148.59)
  (size 12.7 12.7)
  (exclude_from_sim no)
  (in_bom yes)
  (on_board yes)
  (dnp no)
  (stroke (width 0.1524) (type solid))
  (fill (color 0 0 0 0))
  (property "Sheetname" "Poti13" (at 86.36 147.8784 0) (show_name no) (do_not_autoplace no) (effects (font (size 1.27 1.27)) (justify left bottom)))
  (property "Sheetfile" "single_poti.kicad_sch" (at 80.01 162.052 0) (show_name no) (do_not_autoplace no) (effects (font (size 1.27 1.27)) (justify left top)))
  (pin "Pot" input (at 86.36 154.94 180) (effects (font (size 1.27 1.27)) (justify left))))
 (sheet
  (at 137.16 148.59)
  (size 12.7 12.7)
  (exclude_from_sim no)
  (in_bom yes)
  (on_board yes)
  (dnp no)
  (stroke (width 0.1524) (type solid))
  (fill (color 0 0 0 0))
  (property "Sheetname" "Poti15" (at 137.16 147.8784 0) (show_name no) (do_not_autoplace no) (effects (font (size 1.27 1.27)) (justify left bottom)))
  (property "Sheetfile" "single_poti.kicad_sch" (at 130.81 162.052 0) (show_name no) (do_not_autoplace no) (effects (font (size 1.27 1.27)) (justify left top)))
  (pin "Pot" input (at 137.16 154.94 180) (effects (font (size 1.27 1.27)) (justify left))))
 (sheet
  (at 187.96 110.49)
  (size 12.7 12.7)
  (exclude_from_sim no)
  (in_bom yes)
  (on_board yes)
  (dnp no)
  (stroke (width 0.1524) (type solid))
  (fill (color 0 0 0 0))
  (property "Sheetname" "Poti5" (at 187.96 109.7784 0) (show_name no) (do_not_autoplace no) (effects (font (size 1.27 1.27)) (justify left bottom)))
  (property "Sheetfile" "single_poti.kicad_sch" (at 181.61 123.952 0) (show_name no) (do_not_autoplace no) (effects (font (size 1.27 1.27)) (justify left top)))
  (pin "Pot" input (at 187.96 116.84 180) (effects (font (size 1.27 1.27)) (justify left))))
 (sheet
  (at 60.96 129.54)
  (size 12.7 12.7)
  (exclude_from_sim no)
  (in_bom yes)
  (on_board yes)
  (dnp no)
  (stroke (width 0.1524) (type solid))
  (fill (color 0 0 0 0))
  (property "Sheetname" "Poti6" (at 60.96 128.8284 0) (show_name no) (do_not_autoplace no) (effects (font (size 1.27 1.27)) (justify left bottom)))
  (property "Sheetfile" "single_poti.kicad_sch" (at 54.61 143.002 0) (show_name no) (do_not_autoplace no) (effects (font (size 1.27 1.27)) (justify left top)))
  (pin "Pot" input (at 60.96 135.89 180) (effects (font (size 1.27 1.27)) (justify left))))
 (sheet
  (at 86.36 110.49)
  (size 12.7 12.7)
  (exclude_from_sim no)
  (in_bom yes)
  (on_board yes)
  (dnp no)
  (stroke (width 0.1524) (type solid))
  (fill (color 0 0 0 0))
  (property "Sheetname" "Poti1" (at 86.36 109.7784 0) (show_name no) (do_not_autoplace no) (effects (font (size 1.27 1.27)) (justify left bottom)))
  (property "Sheetfile" "single_poti.kicad_sch" (at 80.01 123.952 0) (show_name no) (do_not_autoplace no) (effects (font (size 1.27 1.27)) (justify left top)))
  (pin "Pot" input (at 86.36 116.84 180) (effects (font (size 1.27 1.27)) (justify left)))))
